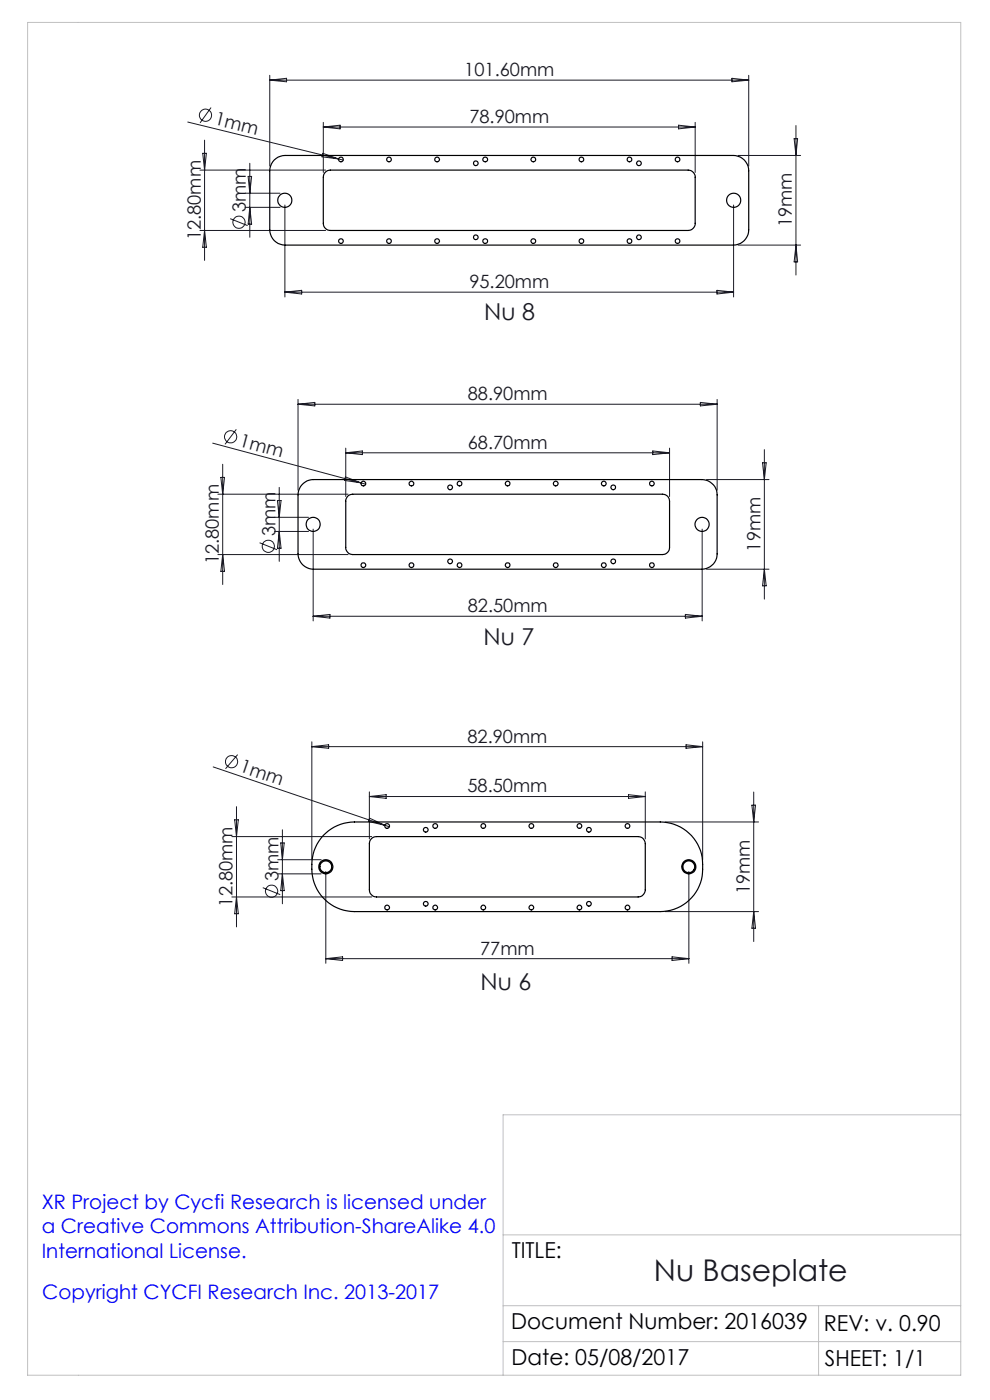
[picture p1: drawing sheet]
<svg xmlns="http://www.w3.org/2000/svg" width="210mm" height="297mm" viewBox="0 0 210 297" stroke-linecap="round" stroke-linejoin="round" font-family="sans-serif">
<path d="M5.9 4.8h197.9v286.9h-197.9zM203.8 236.5h-97.1v55.2M106.7 277h97.1M106.7 262h97.1M173.6 277v14.7M106.7 284.6h97.1" fill="none" stroke="#c0c0c0" stroke-width=".21"/>
<g fill="none" stroke="#191924" stroke-width=".21">
<path d="M57.2 16v19.2M57.2 17h101.6M57.2 17l3.6-.4v.8zM155.3 16.6l3.5 .4-3.5 .4zM158.8 16v19.2M39.8 25.9l32 7.8M42.4 36.1h26.7M43 32.5h.8l-.4 3.6zM43.4 29.7v25.5M44.8 22.8l-2.4 3.3M52.6 37.4h.8l-.4 3.6zM53 34.6v15.7"/>
<path d="M68.5 32.5l3.3 1.2-3.5-.4zM68.6 26v10.6M68.6 26.9h78.9M68.6 26.9l3.5-.3v.7zM71.8 33.7l1 .3M143.9 26.6l3.6 .3-3.6 .4zM147.5 26v10.6M156.6 33h13.2M168.5 29.4h.7l-.4 3.6zM168.8 26.6v31.7M42.4 48.9h26.7M43.4 48.9l.4 3.6h-.8z"/>
<path d="M48.8 46.4l3.7 1.5M52 41h7.4M52 44h7.4M53 44l.4 3.6h-.8zM60.4 43.5v19.5M155.6 43.5v19.5M156.6 52h13.2M168.8 52l.4 3.6h-.7zM60.4 62h95.2M60.4 62l3.6-.4v.8zM152.1 61.6l3.5 .4-3.5 .4zM45.1 94l31.5 8.4"/>
<path d="M47.2 98.5v25.5M50.1 91.1l-2.4 3.2M63.2 84.7v19.3M63.2 85.8h88.9M63.2 85.8l3.6-.4v.7zM73.3 95.1v10.2M73.3 96.1h68.7M73.3 96.1l3.6-.4v.7zM138.5 95.7l3.5 .4-3.5 .3zM142 95.1v10.2M148.6 85.4l3.5 .4-3.5 .3zM152.1 84.7v19.3"/>
<path d="M161.7 98.2h.8l-.4 3.5zM162.1 95.4v31.7M46.2 104.8h27.6M46.2 117.6h27.6M46.8 101.3h.8l-.4 3.5zM47.2 117.6l.4 3.6h-.8zM55.1 115.1l3.7 1.5M58.2 109.7h7.2M58.2 112.7h7.2M58.8 106.2h.8l-.4 3.5zM59.2 103.4v15.7M59.2 112.7l.4 3.6h-.8z"/>
<path d="M66.4 112.3v19.4M73.3 101.2l3.3 1.2-3.5-.5zM76.6 102.4l1 .3M148.9 112.3v19.4M149.9 101.7h13.2M66.4 130.7h82.5M66.4 130.7l3.6-.4v.8zM145.4 130.3l3.5 .4-3.5 .4zM149.9 120.8h13.2M162.1 120.8l.4 3.5h-.8zM66.1 157.4v25M66.1 158.4h82.9"/>
<path d="M66.1 158.4l3.6-.4v.7zM145.5 158l3.5 .4-3.5 .3zM149 157.4v25M45.2 162.7l36.4 12.4M49.2 177.5h29.6M49.8 173.9h.8l-.4 3.6zM50.2 171.1v25.5M50.4 160.1l-2.6 3M59.5 178.8h.8l-.4 3.6zM59.9 176v15.7M78.4 168v10M78.4 169h58.5"/>
<path d="M78.4 169l3.5-.4v.8zM78.4 173.6l3.2 1.5-3.5-.8zM81.6 175.1l1 .3M133.3 168.6l3.6 .4-3.6 .4zM136.9 168v10M141.1 174.4h19.8M159.5 170.8h.8l-.4 3.6zM159.9 168v31.7M49.2 190.3h29.6M50.2 190.3l.4 3.5h-.8zM55.7 188.3l3.7 1.5M58.9 182.4h9.2"/>
<path d="M58.9 185.4h9.2M59.9 185.4l.4 3.5h-.8zM69.1 184.9v19.5M141.1 193.4h19.8M146.1 184.9v19.5M159.9 193.4l.4 3.5h-.8zM69.1 203.4h77M69.1 203.4l3.6-.4v.8zM142.6 203l3.5 .4-3.5 .4z"/>
<circle cx="43.6" cy="24.4" r="1.29"/>
<circle cx="50.7" cy="47.1" r="1.29"/>
<circle cx="48.9" cy="92.7" r="1.29"/>
<circle cx="56.9" cy="115.9" r="1.29"/>
<circle cx="49.1" cy="161.6" r="1.29"/>
<circle cx="57.6" cy="189.1" r="1.29"/>
</g>
<g fill="none" stroke="#000" stroke-width=".25">
<path d="M58.2 33.9a3.2 3.2 0 0 1 2.3-.9h95.1a3.3 3.3 0 0 1 3.2 3.2v12.6a3.3 3.3 0 0 1-3.2 3.2h-95.1a3.3 3.3 0 0 1-3.3-3.2v-12.6l.4-1.4zM69 36.5l.5-.3 .6-.1h75.9a1.51 1.51 0 0 1 1.5 1.5v9.8a1.51 1.51 0 0 1-1.5 1.5h-75.9a1.51 1.51 0 0 1-1.5-1.5v-9.8l.1-.6zM64 102.9l1.1-.9 1.4-.3h82.4a3.3 3.3 0 0 1 3.2 3.3v12.5a3.2 3.2 0 0 1-3.2 3.3h-82.4a3.3 3.3 0 0 1-3.3-3.3v-12.5l.2-.9zM73.8 105.3l.5-.4 .5-.1h65.7a1.45 1.45 0 0 1 1.5 1.5v9.8a1.51 1.51 0 0 1-1.5 1.5h-65.7a1.51 1.51 0 0 1-1.5-1.5v-10.1zM68.5 177.3a9.2 9.2 0 0 1 6.7-2.9h64.9a9 9 0 0 1 8.9 10 9 9 0 0 1-8.9 9h-64.9a9.2 9.2 0 0 1-9-10.8 9.3 9.3 0 0 1 2.3-5.3zM78.8 177.9l.5-.3 .6-.1h55.5a1.51 1.51 0 0 1 1.5 1.5v9.8a1.57 1.57 0 0 1-1.5 1.5h-55.5a1.57 1.57 0 0 1-1.5-1.5v-9.8l.1-.6z"/>
<circle cx="72.3" cy="33.8" r=".5"/>
<circle cx="82.5" cy="33.8" r=".5"/>
<circle cx="92.7" cy="33.8" r=".5"/>
<circle cx="100.9" cy="34.6" r=".5"/>
<circle cx="102.9" cy="33.8" r=".5"/>
<circle cx="113.1" cy="33.8" r=".5"/>
<circle cx="123.3" cy="33.8" r=".5"/>
<circle cx="133.5" cy="33.8" r=".5"/>
<circle cx="135.5" cy="34.6" r=".5"/>
<circle cx="143.7" cy="33.8" r=".5"/>
<circle cx="60.4" cy="42.5" r="1.49"/>
<circle cx="72.3" cy="51.1" r=".5"/>
<circle cx="82.5" cy="51.1" r=".5"/>
<circle cx="92.7" cy="51.1" r=".5"/>
<circle cx="100.9" cy="50.3" r=".5"/>
<circle cx="102.9" cy="51.1" r=".51"/>
<circle cx="113.1" cy="51.1" r=".5"/>
<circle cx="123.3" cy="51.1" r=".5"/>
<circle cx="133.5" cy="51.1" r=".5"/>
<circle cx="135.5" cy="50.3" r=".5"/>
<circle cx="143.7" cy="51.1" r=".5"/>
<circle cx="155.6" cy="42.5" r="1.5"/>
<circle cx="66.4" cy="111.2" r="1.51"/>
<circle cx="77.1" cy="119.9" r=".5"/>
<circle cx="77.1" cy="102.6" r=".5"/>
<circle cx="87.3" cy="119.9" r=".5"/>
<circle cx="87.3" cy="102.6" r=".5"/>
<circle cx="95.5" cy="103.4" r=".5"/>
<circle cx="95.5" cy="119.1" r=".5"/>
<circle cx="97.5" cy="119.9" r=".5"/>
<circle cx="97.5" cy="102.6" r=".5"/>
<circle cx="107.7" cy="119.9" r=".5"/>
<circle cx="107.7" cy="102.6" r=".5"/>
<circle cx="117.9" cy="119.9" r=".5"/>
<circle cx="117.9" cy="102.6" r=".5"/>
<circle cx="128.1" cy="119.9" r=".5"/>
<circle cx="128.1" cy="102.6" r=".49"/>
<circle cx="130.1" cy="103.4" r=".5"/>
<circle cx="130.1" cy="119.1" r=".5"/>
<circle cx="138.3" cy="119.9" r=".5"/>
<circle cx="138.3" cy="102.6" r=".49"/>
<circle cx="148.9" cy="111.2" r="1.5"/>
<circle cx="82.1" cy="175.2" r=".5"/>
<circle cx="90.3" cy="176" r=".49"/>
<circle cx="92.3" cy="175.2" r=".5"/>
<circle cx="102.5" cy="175.2" r=".49"/>
<circle cx="112.7" cy="175.2" r=".49"/>
<circle cx="122.9" cy="175.2" r=".49"/>
<circle cx="124.9" cy="176" r=".49"/>
<circle cx="133.1" cy="175.2" r=".49"/>
<circle cx="69.1" cy="183.9" r="1.5"/>
<circle cx="69.1" cy="183.9" r="1.25"/>
<circle cx="82.1" cy="192.5" r=".5"/>
<circle cx="90.3" cy="191.7" r=".49"/>
<circle cx="92.3" cy="192.5" r=".5"/>
<circle cx="102.5" cy="192.5" r=".49"/>
<circle cx="112.7" cy="192.5" r=".49"/>
<circle cx="122.9" cy="192.5" r=".49"/>
<circle cx="124.9" cy="191.7" r=".49"/>
<circle cx="133.1" cy="192.5" r=".49"/>
<circle cx="146.1" cy="183.9" r="1.5"/>
<circle cx="146.1" cy="183.9" r="1.26"/>
</g>
<text font-size="6.3" fill="#191924" x="138.7" y="271.8">Nu Baseplate</text>
<g font-size="4.9" fill="#191924">
<text x="102.7" y="67.9">Nu 8</text>
<text x="102.6" y="136.8">Nu 7</text>
<text x="101.9" y="209.9">Nu 6</text>
</g>
<g font-size="4.7">
<text x="108.5" y="266.9">TITLE:</text>
<text x="108.5" y="281.9">Document Number: 2016039</text>
<text x="174.8" y="282.4">REV: v. 0.90</text>
<text x="108.5" y="289.5">Date: 05/08/2017</text>
<text x="175" y="289.8">SHEET: 1/1</text>
</g>
<g font-size="4.2" fill="#00f">
<text x="8.8" y="256.4">XR Project by Cycfi Research is licensed under</text>
<text x="8.8" y="261.7">a Creative Commons Attribution-ShareAlike 4.0</text>
<text x="8.8" y="266.9">International License.</text>
<text x="8.9" y="275.7">Copyright CYCFI Research Inc. 2013-2017</text>
</g>
<g font-size="3.9" fill="#191924">
<text x="98.5" y="16.1">101.60mm</text>
<text x="45.3" y="26.4" transform="rotate(14 45.3 26.4)">1mm</text>
<text x="99.6" y="26.1">78.90mm</text>
<text x="52.2" y="45" transform="rotate(-90 52.2 45)">3mm</text>
<text x="42.6" y="50.9" transform="rotate(-90 42.6 50.9)">12.80mm</text>
<text x="168" y="48.3" transform="rotate(-90 168 48.3)">19mm</text>
<text x="99.6" y="61.1">95.20mm</text>
<text x="99.2" y="84.9">88.90mm</text>
<text x="50.6" y="94.6" transform="rotate(15 50.6 94.6)">1mm</text>
<text x="99.2" y="95.2">68.70mm</text>
<text x="58.4" y="113.7" transform="rotate(-90 58.4 113.7)">3mm</text>
<text x="46.4" y="119.7" transform="rotate(-90 46.4 119.7)">12.80mm</text>
<text x="161.3" y="117" transform="rotate(-90 161.3 117)">19mm</text>
<text x="99.2" y="129.9">82.50mm</text>
<text x="99.2" y="157.5">82.90mm</text>
<text x="50.7" y="163.6" transform="rotate(19 50.7 163.6)">1mm</text>
<text x="99.2" y="168.1">58.50mm</text>
<text x="59.1" y="186.9" transform="rotate(-90 59.1 186.9)">3mm</text>
<text x="159.1" y="189.6" transform="rotate(-90 159.1 189.6)">19mm</text>
<text x="49.3" y="192.3" transform="rotate(-90 49.3 192.3)">12.80mm</text>
<text x="101.8" y="202.5">77mm</text>
</g>
</svg>
